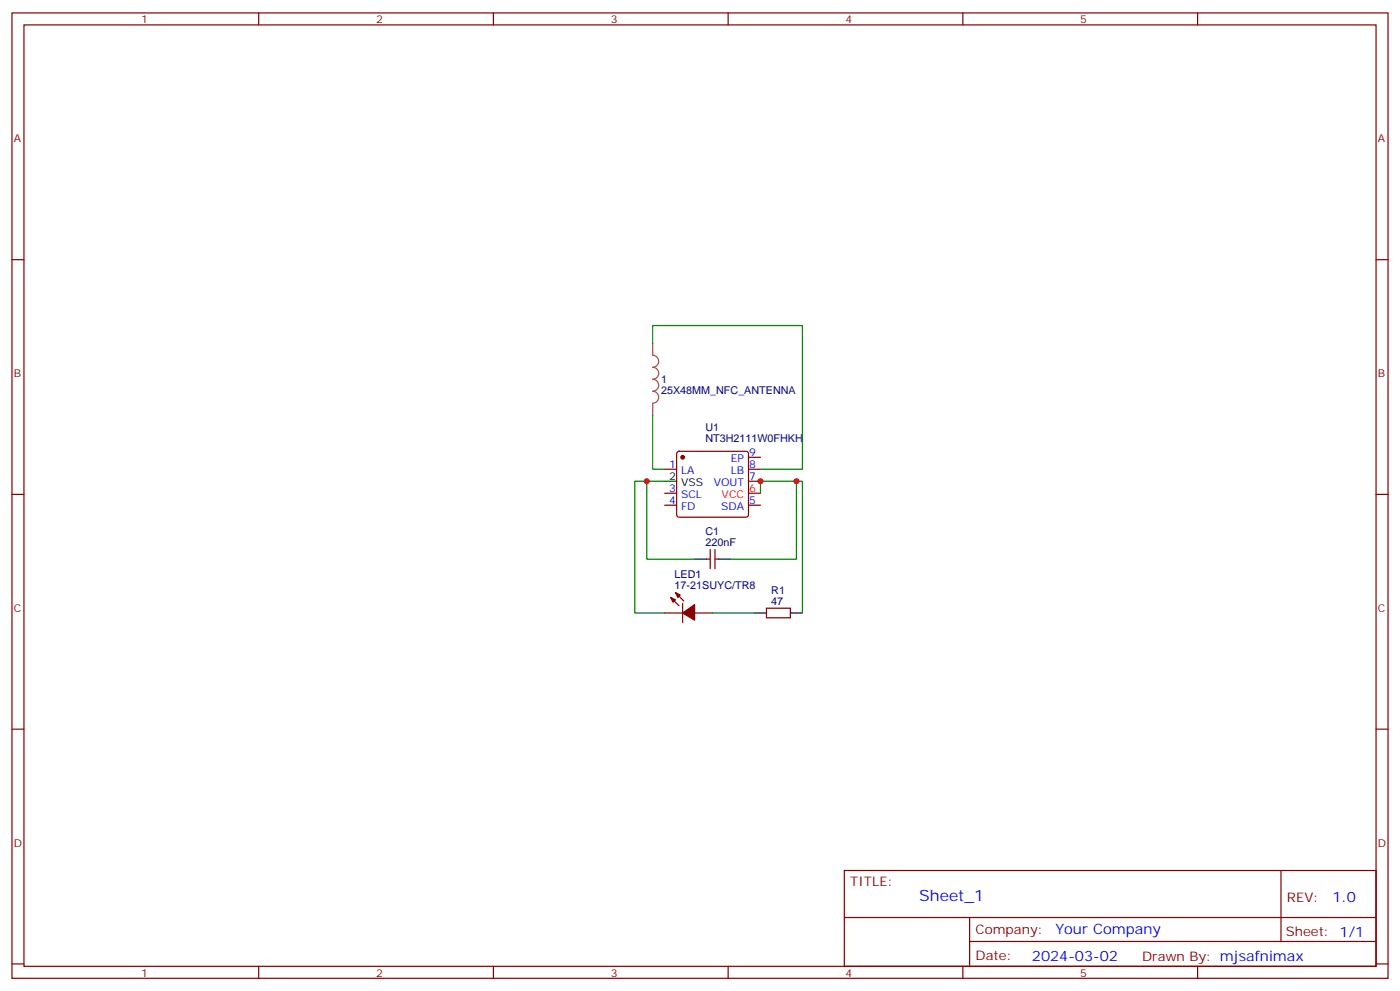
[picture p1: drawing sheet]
<svg xmlns="http://www.w3.org/2000/svg" width="412mm" height="292mm" viewBox="0 0 412 292" stroke-linecap="round" stroke-linejoin="round" font-family="sans-serif">
<g fill="none" stroke="#870000" stroke-width=".35">
<path d="M3.5 3.8h405.4v284.3h-405.4zM7.1 7.3h398.2v277.3h-398.2zM76.2 3.8v3.5M145.3 3.8v3.5M214.5 3.8v3.5M283.6 3.8v3.5M352.8 3.8v3.5M3.5 76.5h3.6M405.3 76.5h3.6M195.8 138.2h3.5M199.6 133.1l.4-.2h19.8l.5 .2 .2 .5v18l-.2 .5-.5 .2h-19.8l-.5-.2-.2-.5v-18zM220.5 134.7h3.5"/>
<path d="M220.5 138.2h3.5M3.5 145.6h3.6M195.8 148.8h3.5M195.8 145.3h3.5M220.5 141.7h3.5M220.5 148.8h3.5M405.3 145.6h3.6M197.6 176l2.4 2.4M199 174.6l2.4 2.4M201.1 177.7v5.7M208.1 164.7h1.1M209.2 161.9v5.6"/>
<path d="M210.6 161.9v5.6M210.6 164.7h1.1M225.8 179.1h7v2.9h-7zM195.8 180.6h5.3M204.6 180.6h5.3M3.5 214.8h3.6M405.3 214.8h3.6M248.7 256.4h156.6v28.2h-156.6zM377.3 256.4v20.9M248.7 270.2h156.5M285.6 277.3h119.6M285.6 270.2v14.2"/>
<path d="M3.5 283.9h3.6M76.2 284.6v3.5M145.3 284.6v3.5M214.5 284.6v3.5M283.6 284.6v3.5M352.8 284.6v3.5M405.3 283.9h3.6"/>
</g>
<path d="M220.5 145.3h3.5" fill="none" stroke="#f00" stroke-width=".35"/>
<path d="M195.8 141.7h3.5M204.6 164.7h3.5M211.7 164.7h3.5M222.2 180.6h3.6M232.8 180.6h3.6" fill="none" stroke="#000" stroke-width=".35"/>
<g fill="#870000" stroke="#870000" stroke-width=".35">
<path d="M197.6 176l1.4 .7-.7 .7z"/>
<path d="M199 174.6l1.4 .7-.7 .7z"/>
<path d="M201.1 180.6l3.5-2.5v4.6z"/>
<circle cx="201.1" cy="134.7" r=".53"/>
</g>
<path d="M192.3 101.2v3.4a1.76 1.76 0 0 1 1.7 1.8 1.76 1.76 0 0 1-1.7 1.8 1.76 1.76 0 0 1 1.7 1.7 1.76 1.76 0 0 1-1.7 1.8 1.76 1.76 0 0 1 1.7 1.8 1.76 1.76 0 0 1-1.7 1.7 1.76 1.76 0 0 1 1.7 1.8 1.76 1.76 0 0 1-1.7 1.8M192.3 118.9v3.4" fill="none" stroke="#a64a4a" stroke-width=".35"/>
<path d="M192.3 101.2v-5.3h44.1v42.3h-12.4M192.3 122.3v15.9h3.5M190.5 141.7h-3.5v38.9h8.8M195.8 141.7h-5.3v23h14.1M224 145.3v-3.6h10.6v23h-19.4M234.6 141.7h1.8v38.9M209.9 180.6h12.3" fill="none" stroke="#008700" stroke-width=".35"/>
<g fill="#c00">
<circle cx="224" cy="141.7" r=".88"/>
<circle cx="234.6" cy="141.7" r=".88"/>
<circle cx="190.5" cy="141.7" r=".88"/>
</g>
<text font-size="4.6" fill="#00f" x="270.8" y="265.4">Sheet_1</text>
<g font-size="4.2" fill="#00f">
<text x="392.5" y="265.7">1.0</text>
<text x="310.9" y="275.2">Your Company</text>
<text x="304" y="283">2024-03-02</text>
</g>
<g font-size="3.9" fill="#800">
<text x="250.5" y="261">TITLE:</text>
<text x="379.1" y="265.7">REV:</text>
<text x="287.4" y="275.2">Company:</text>
<text x="378.7" y="275.8">Sheet: 1/1</text>
<text x="287.4" y="282.9">Date:</text>
<text x="336.4" y="282.9">Drawn By: mjsafnimax</text>
</g>
<g font-size="3.2" fill="#800">
<text x="41.6" y="6.8">1</text>
<text x="110.8" y="6.8">2</text>
<text x="179.9" y="6.8">3</text>
<text x="249.1" y="6.8">4</text>
<text x="318.2" y="6.8">5</text>
<text x="4.1" y="41.9">A</text>
<text x="405.9" y="41.9">A</text>
<text x="4.1" y="111.1">B</text>
<text x="405.9" y="111.1">B</text>
<text x="4.1" y="180.2">C</text>
<text x="405.9" y="180.2">C</text>
<text x="4.1" y="249.3">D</text>
<text x="405.9" y="249.3">D</text>
<text x="41.6" y="287.6">1</text>
<text x="110.8" y="287.6">2</text>
<text x="179.9" y="287.6">3</text>
<text x="249.1" y="287.6">4</text>
<text x="318.2" y="287.6">5</text>
</g>
<g font-size="3.2" fill="#000080">
<text x="194.7" y="112.9">1</text>
<text x="194.7" y="116.1">25X48MM_NFC_ANTENNA</text>
<text x="207.8" y="130.1">NT3H2111W0FHKH</text>
<text x="207.8" y="127">U1</text>
<text x="207.8" y="160.8">220nF</text>
<text x="207.8" y="157.6">C1</text>
<text x="198.7" y="173.5">17-21SUYC/TR8</text>
<text x="198.7" y="170.3">LED1</text>
<text x="227.2" y="178.1">47</text>
<text x="227.2" y="174.9">R1</text>
</g>
<g font-size="3.2" fill="#00f">
<text x="197.1" y="137.9">1</text>
<text x="215.3" y="136.1">EP</text>
<text x="220.7" y="134.3">9</text>
<text x="220.7" y="137.9">8</text>
<text x="200.6" y="139.6">LA</text>
<text x="210.2" y="143.2">VOUT</text>
<text x="215.2" y="139.6">LB</text>
<text x="220.7" y="141.4">7</text>
<text x="197.1" y="148.4">4</text>
<text x="197.1" y="144.9">3</text>
<text x="200.6" y="146.7">SCL</text>
<text x="220.7" y="148.4">5</text>
<text x="200.6" y="150.2">FD</text>
<text x="212.4" y="150.2">SDA</text>
</g>
<g font-size="3.2">
<text x="197.1" y="141.4">2</text>
<text x="200.6" y="143.2">VSS</text>
</g>
<g font-size="3.2" fill="#f00">
<text x="212.6" y="146.7">VCC</text>
<text x="220.7" y="144.9">6</text>
</g>
</svg>
